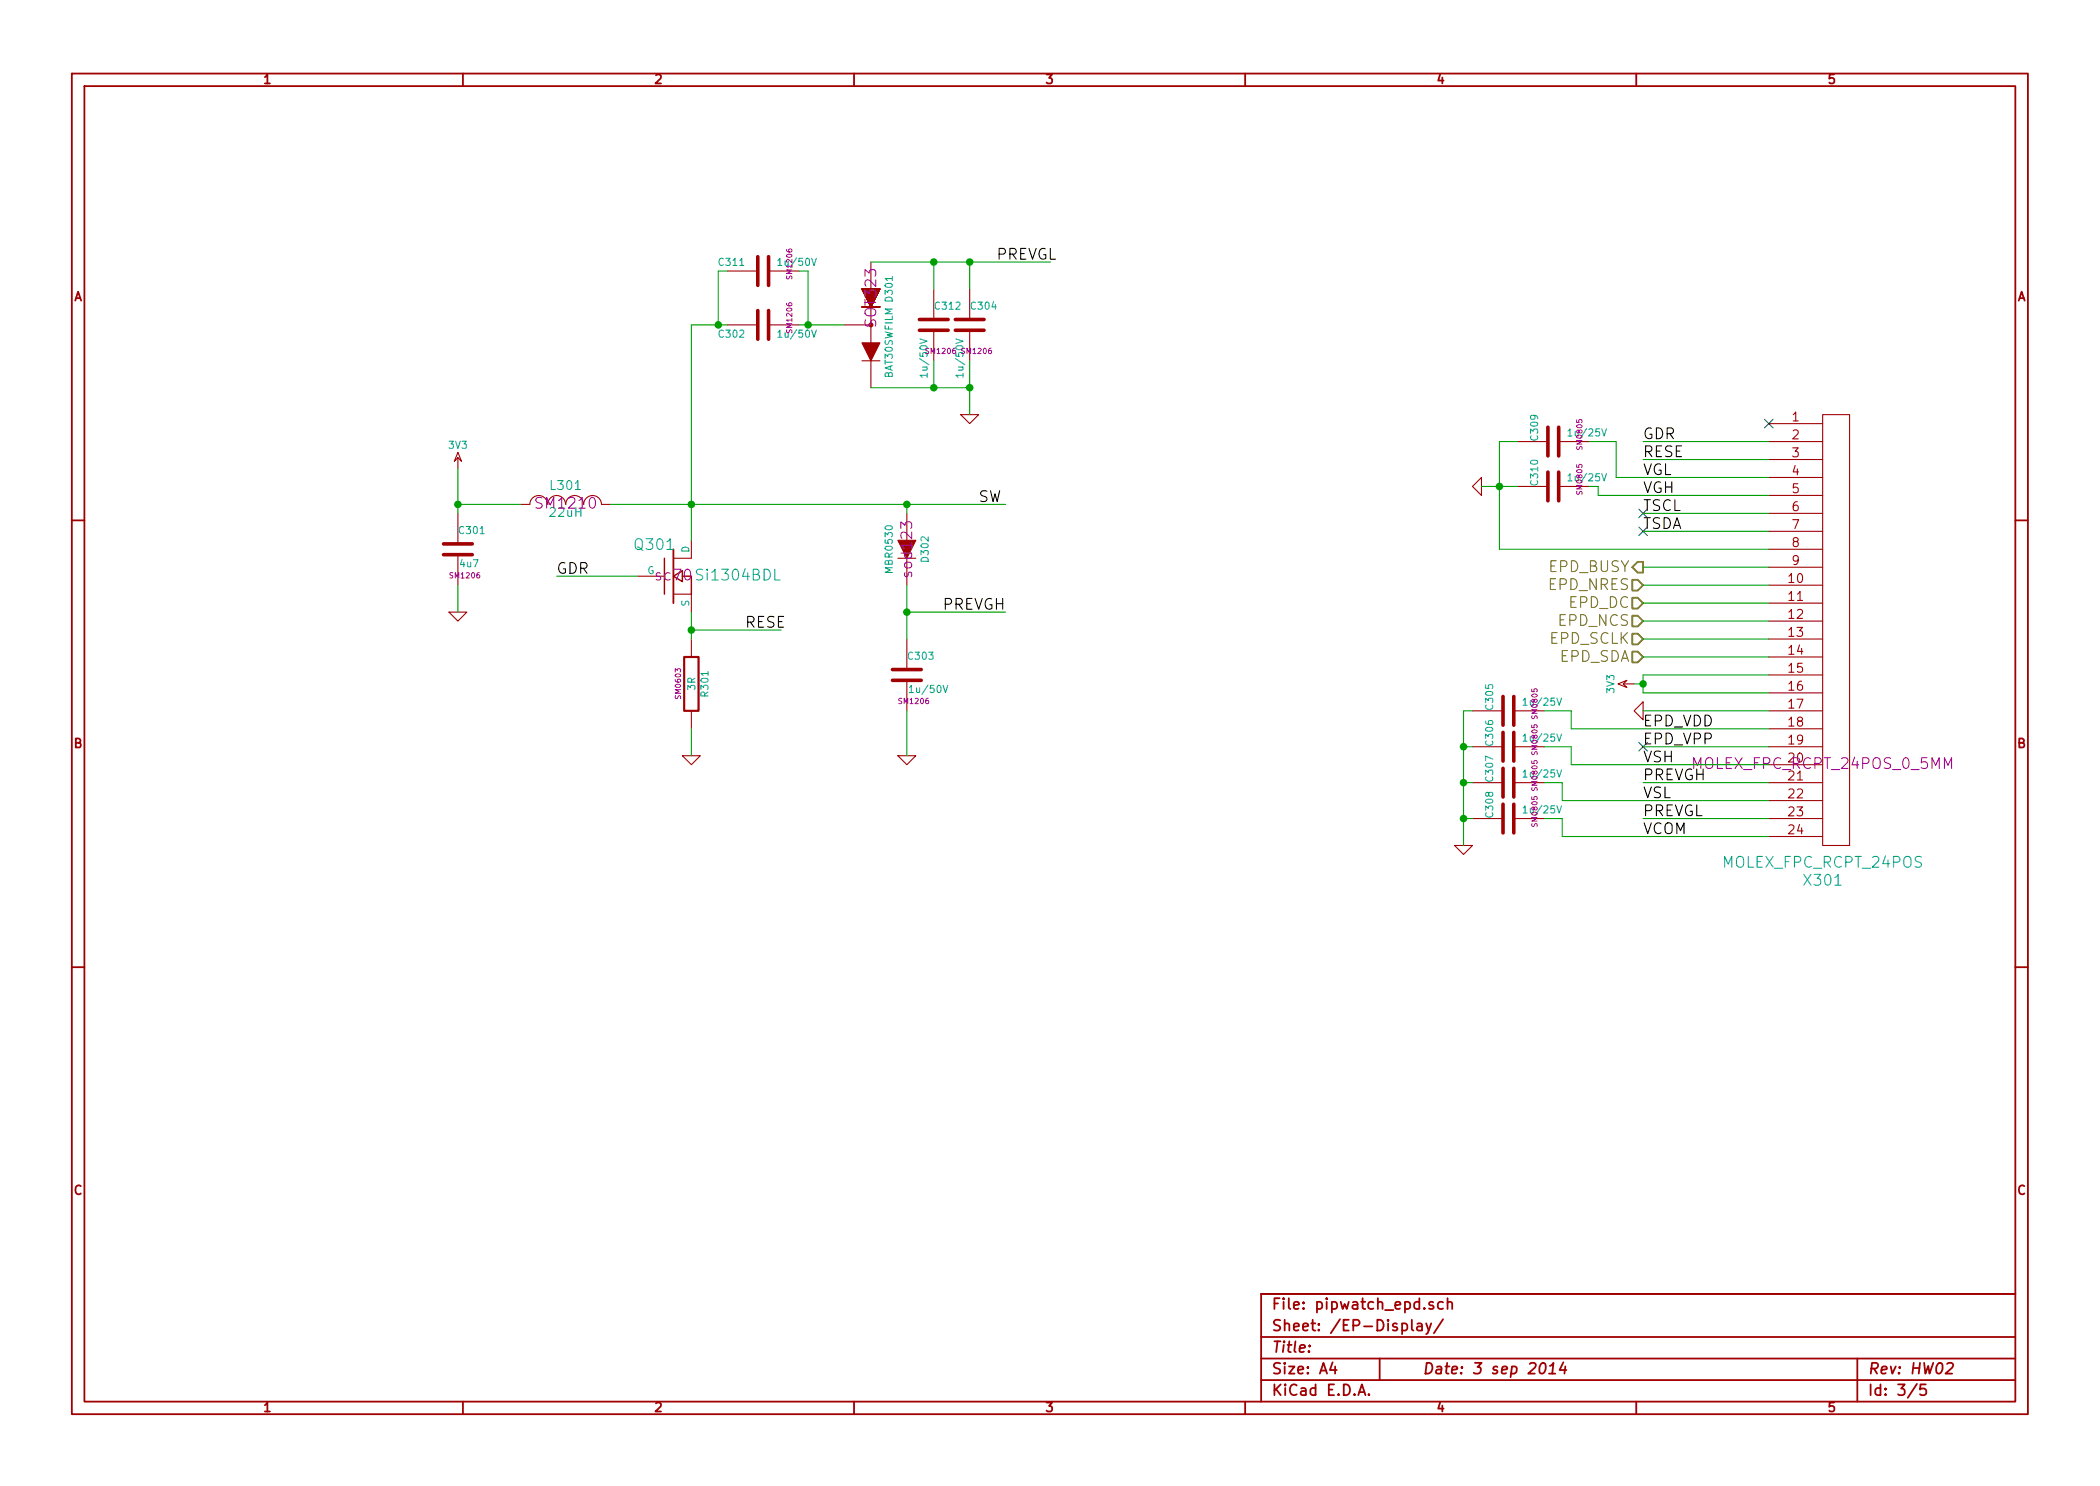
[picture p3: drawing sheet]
EESchema Schematic File Version 2
LIBS:power
LIBS:device
LIBS:transistors
LIBS:conn
LIBS:linear
LIBS:regul
LIBS:74xx
LIBS:cmos4000
LIBS:adc-dac
LIBS:memory
LIBS:xilinx
LIBS:special
LIBS:microcontrollers
LIBS:dsp
LIBS:microchip
LIBS:analog_switches
LIBS:motorola
LIBS:texas
LIBS:intel
LIBS:audio
LIBS:interface
LIBS:digital-audio
LIBS:philips
LIBS:display
LIBS:cypress
LIBS:siliconi
LIBS:opto
LIBS:atmel
LIBS:contrib
LIBS:valves
LIBS:74xgxx
LIBS:ac-dc
LIBS:brooktre
LIBS:cmos_ieee
LIBS:dc-dc
LIBS:elec-unifil
LIBS:Epcos-MKT
LIBS:ftdi
LIBS:gennum
LIBS:graphic
LIBS:hc11
LIBS:logo
LIBS:microchip1
LIBS:microchip_pic10mcu
LIBS:microchip_pic12mcu
LIBS:microchip_pic16mcu
LIBS:msp430
LIBS:nxp_armmcu
LIBS:powerint
LIBS:pspice
LIBS:references
LIBS:relays
LIBS:rfcom
LIBS:sensors
LIBS:stm8
LIBS:stm32
LIBS:supertex
LIBS:transf
LIBS:ttl_ieee
LIBS:video
LIBS:w_analog
LIBS:w_connectors
LIBS:w_device
LIBS:w_logic
LIBS:w_memory
LIBS:w_microcontrollers
LIBS:w_opto
LIBS:w_power
LIBS:w_relay
LIBS:w_rtx
LIBS:w_transistor
LIBS:w_vacuum
LIBS:stm32-extra
LIBS:open-project
LIBS:misc_pip
LIBS:misc_epd
LIBS:pipwatch_zero-cache
EELAYER 27 0
EELAYER END
$Descr A4 11693 8268
encoding utf-8
Sheet 3 5
Title ""
Date "3 sep 2014"
Rev "HW02"
Comp ""
Comment1 ""
Comment2 ""
Comment3 ""
Comment4 ""
$EndDescr
$Comp
L MOLEX_FPC_RCPT_24POS X301
U 1 1
P 10150 4250
F 0 "X301" H 10150 3600 60  0000 C CNN
F 1 "MOLEX_FPC_RCPT_24POS" H 10150 3700 60  0000 C CNN
F 2 "MOLEX_FPC_RCPT_24POS_0_5MM" H 10150 4250 60  0000 C CNN
F 3 "~" H 10150 4250 60  0000 C CNN
	1    10150 4250
	1    0    0    -1  
$EndComp
Text Label 9150 2450 0    60   ~ 0
GDR
Text Label 9150 2550 0    60   ~ 0
RESE
$Comp
L C C309
U 1 1
P 8650 2450
F 0 "C309" H 8650 2550 40  0000 L CNN
F 1 "1u/25V" V 8700 2150 40  0000 L CNN
F 2 "SM0805" H 8688 2300 30  0000 C CNN
F 3 "~" H 8650 2450 60  0000 C CNN
	1    8650 2450
	0    -1   -1   0   
$EndComp
$Comp
L C C310
U 1 1
P 8650 2700
F 0 "C310" H 8650 2800 40  0000 L CNN
F 1 "1u/25V" V 8700 2400 40  0000 L CNN
F 2 "SM0805" H 8688 2550 30  0000 C CNN
F 3 "~" H 8650 2700 60  0000 C CNN
	1    8650 2700
	0    -1   -1   0   
$EndComp
Text Label 9150 2650 0    60   ~ 0
VGL
Text Label 9150 2750 0    60   ~ 0
VGH
Text Label 9150 2850 0    60   ~ 0
TSCL
Text Label 9150 2950 0    60   ~ 0
TSDA
Text HLabel 9150 3150 0    60   Output ~ 0
EPD_BUSY
Text HLabel 9150 3250 0    60   Input ~ 0
EPD_NRES
Text HLabel 9150 3350 0    60   Input ~ 0
EPD_DC
Text HLabel 9150 3450 0    60   Input ~ 0
EPD_NCS
Text HLabel 9150 3550 0    60   Input ~ 0
EPD_SCLK
Text HLabel 9150 3650 0    60   Input ~ 0
EPD_SDA
$Comp
L 3V3 #PWR09
U 1 1
P 9100 3800
F 0 "#PWR09" H 9100 3900 40  0001 C CNN
F 1 "3V3" H 9100 3925 40  0000 C CNN
F 2 "" H 9100 3800 60  0000 C CNN
F 3 "" H 9100 3800 60  0000 C CNN
	1    9100 3800
	0    -1   -1   0   
$EndComp
$Comp
L GND #PWR010
U 1 1
P 8250 2700
F 0 "#PWR010" H 8250 2700 30  0001 C CNN
F 1 "GND" H 8250 2630 30  0001 C CNN
F 2 "" H 8250 2700 60  0000 C CNN
F 3 "" H 8250 2700 60  0000 C CNN
	1    8250 2700
	0    1    1    0   
$EndComp
$Comp
L GND #PWR011
U 1 1
P 9150 3950
F 0 "#PWR011" H 9150 3950 30  0001 C CNN
F 1 "GND" H 9150 3880 30  0001 C CNN
F 2 "" H 9150 3950 60  0000 C CNN
F 3 "" H 9150 3950 60  0000 C CNN
	1    9150 3950
	0    1    1    0   
$EndComp
$Comp
L C C305
U 1 1
P 8400 3950
F 0 "C305" H 8400 4050 40  0000 L CNN
F 1 "1u/25V" V 8450 3650 40  0000 L CNN
F 2 "SM0805" H 8438 3800 30  0000 C CNN
F 3 "~" H 8400 3950 60  0000 C CNN
	1    8400 3950
	0    -1   -1   0   
$EndComp
$Comp
L C C306
U 1 1
P 8400 4150
F 0 "C306" H 8400 4250 40  0000 L CNN
F 1 "1u/25V" V 8450 3850 40  0000 L CNN
F 2 "SM0805" H 8438 4000 30  0000 C CNN
F 3 "~" H 8400 4150 60  0000 C CNN
	1    8400 4150
	0    -1   -1   0   
$EndComp
$Comp
L C C307
U 1 1
P 8400 4350
F 0 "C307" H 8400 4450 40  0000 L CNN
F 1 "1u/25V" V 8450 4050 40  0000 L CNN
F 2 "SM0805" H 8438 4200 30  0000 C CNN
F 3 "~" H 8400 4350 60  0000 C CNN
	1    8400 4350
	0    -1   -1   0   
$EndComp
$Comp
L C C308
U 1 1
P 8400 4550
F 0 "C308" H 8400 4650 40  0000 L CNN
F 1 "1u/25V" V 8450 4250 40  0000 L CNN
F 2 "SM0805" H 8438 4400 30  0000 C CNN
F 3 "~" H 8400 4550 60  0000 C CNN
	1    8400 4550
	0    -1   -1   0   
$EndComp
NoConn ~ 9850 2350
NoConn ~ 9150 2850
NoConn ~ 9150 2950
Text Label 9150 4150 0    60   ~ 0
EPD_VPP
NoConn ~ 9150 4150
Text Label 9150 4250 0    60   ~ 0
VSH
Text Label 9150 4050 0    60   ~ 0
EPD_VDD
Text Label 9150 4350 0    60   ~ 0
PREVGH
Text Label 9150 4450 0    60   ~ 0
VSL
Text Label 9150 4550 0    60   ~ 0
PREVGL
Text Label 9150 4650 0    60   ~ 0
VCOM
$Comp
L GND #PWR012
U 1 1
P 8150 4700
F 0 "#PWR012" H 8150 4700 30  0001 C CNN
F 1 "GND" H 8150 4630 30  0001 C CNN
F 2 "" H 8150 4700 60  0000 C CNN
F 3 "" H 8150 4700 60  0000 C CNN
	1    8150 4700
	1    0    0    -1  
$EndComp
$Comp
L INDUCTOR_SMALL L301
U 1 1
P 3150 2800
F 0 "L301" H 3150 2900 50  0000 C CNN
F 1 "22uH" H 3150 2750 50  0000 C CNN
F 2 "SM1210" H 3150 2800 60  0000 C CNN
F 3 "~" H 3150 2800 60  0000 C CNN
	1    3150 2800
	1    0    0    -1  
$EndComp
$Comp
L MOSFET_N_SC70_1G_2D_3S Q301
U 1 1
P 3750 3200
F 0 "Q301" H 3760 3370 60  0000 R CNN
F 1 "Si1304BDL" H 4350 3200 60  0000 R CNN
F 2 "sc70" H 3750 3200 60  0000 C CNN
F 3 "~" H 3750 3200 60  0000 C CNN
	1    3750 3200
	1    0    0    -1  
$EndComp
Text Label 3100 3200 0    60   ~ 0
GDR
$Comp
L R R301
U 1 1
P 3850 3800
F 0 "R301" V 3930 3800 40  0000 C CNN
F 1 "3R" V 3857 3801 40  0000 C CNN
F 2 "SM0603" V 3780 3800 30  0000 C CNN
F 3 "~" H 3850 3800 30  0000 C CNN
	1    3850 3800
	1    0    0    -1  
$EndComp
$Comp
L GND #PWR013
U 1 1
P 3850 4200
F 0 "#PWR013" H 3850 4200 30  0001 C CNN
F 1 "GND" H 3850 4130 30  0001 C CNN
F 2 "" H 3850 4200 60  0000 C CNN
F 3 "" H 3850 4200 60  0000 C CNN
	1    3850 4200
	1    0    0    -1  
$EndComp
Text Label 4150 3500 0    60   ~ 0
RESE
$Comp
L C C301
U 1 1
P 2550 3050
F 0 "C301" H 2550 3150 40  0000 L CNN
F 1 "4u7" H 2556 2965 40  0000 L CNN
F 2 "SM1206" H 2588 2900 30  0000 C CNN
F 3 "~" H 2550 3050 60  0000 C CNN
	1    2550 3050
	1    0    0    -1  
$EndComp
$Comp
L GND #PWR014
U 1 1
P 2550 3400
F 0 "#PWR014" H 2550 3400 30  0001 C CNN
F 1 "GND" H 2550 3330 30  0001 C CNN
F 2 "" H 2550 3400 60  0000 C CNN
F 3 "" H 2550 3400 60  0000 C CNN
	1    2550 3400
	1    0    0    -1  
$EndComp
$Comp
L 3V3 #PWR015
U 1 1
P 2550 2600
F 0 "#PWR015" H 2550 2700 40  0001 C CNN
F 1 "3V3" H 2550 2725 40  0000 C CNN
F 2 "" H 2550 2600 60  0000 C CNN
F 3 "" H 2550 2600 60  0000 C CNN
	1    2550 2600
	1    0    0    -1  
$EndComp
$Comp
L DIODE D302
U 1 1
P 5050 3050
F 0 "D302" H 5050 3150 40  0000 C CNN
F 1 "MBR0530" H 5050 2950 40  0000 C CNN
F 2 "sod123" H 5050 3050 60  0000 C CNN
F 3 "~" H 5050 3050 60  0000 C CNN
	1    5050 3050
	0    1    1    0   
$EndComp
$Comp
L C C303
U 1 1
P 5050 3750
F 0 "C303" H 5050 3850 40  0000 L CNN
F 1 "1u/50V" H 5056 3665 40  0000 L CNN
F 2 "SM1206" H 5088 3600 30  0000 C CNN
F 3 "~" H 5050 3750 60  0000 C CNN
	1    5050 3750
	1    0    0    -1  
$EndComp
$Comp
L GND #PWR016
U 1 1
P 5050 4200
F 0 "#PWR016" H 5050 4200 30  0001 C CNN
F 1 "GND" H 5050 4130 30  0001 C CNN
F 2 "" H 5050 4200 60  0000 C CNN
F 3 "" H 5050 4200 60  0000 C CNN
	1    5050 4200
	1    0    0    -1  
$EndComp
Text Label 5250 3400 0    60   ~ 0
PREVGH
Text Label 5450 2800 0    60   ~ 0
SW
$Comp
L C C302
U 1 1
P 4250 1800
F 0 "C302" V 4200 1900 40  0000 L CNN
F 1 "1u/50V" V 4200 1500 40  0000 L CNN
F 2 "SM1206" H 4288 1650 30  0000 C CNN
F 3 "~" H 4250 1800 60  0000 C CNN
	1    4250 1800
	0    -1   -1   0   
$EndComp
$Comp
L DIODE-SW D301
U 1 1
P 4850 1650
F 0 "D301" H 4800 1750 40  0000 C CNN
F 1 "BAT30SWFILM" H 5100 1750 40  0000 C CNN
F 2 "SOT323" H 4850 1650 60  0000 C CNN
F 3 "~" H 4850 1650 60  0000 C CNN
	1    4850 1650
	0    1    1    0   
$EndComp
$Comp
L C C304
U 1 1
P 5400 1800
F 0 "C304" H 5400 1900 40  0000 L CNN
F 1 "1u/50V" V 5350 1500 40  0000 L CNN
F 2 "SM1206" H 5438 1650 30  0000 C CNN
F 3 "~" H 5400 1800 60  0000 C CNN
	1    5400 1800
	1    0    0    -1  
$EndComp
$Comp
L GND #PWR017
U 1 1
P 5400 2300
F 0 "#PWR017" H 5400 2300 30  0001 C CNN
F 1 "GND" H 5400 2230 30  0001 C CNN
F 2 "" H 5400 2300 60  0000 C CNN
F 3 "" H 5400 2300 60  0000 C CNN
	1    5400 2300
	1    0    0    -1  
$EndComp
Text Label 5550 1450 0    60   ~ 0
PREVGL
$Comp
L C C311
U 1 1
P 4250 1500
F 0 "C311" V 4300 1600 40  0000 L CNN
F 1 "1u/50V" V 4300 1200 40  0000 L CNN
F 2 "SM1206" H 4288 1350 30  0000 C CNN
F 3 "~" H 4250 1500 60  0000 C CNN
	1    4250 1500
	0    -1   -1   0   
$EndComp
Wire Wire Line
	9850 2450 9150 2450
Wire Wire Line
	9850 2550 9150 2550
Wire Wire Line
	8900 2750 9850 2750
Wire Wire Line
	9850 2850 9150 2850
Wire Wire Line
	9850 2950 9150 2950
Wire Wire Line
	8350 3050 9850 3050
Wire Wire Line
	9850 3150 9150 3150
Wire Wire Line
	9850 3250 9150 3250
Wire Wire Line
	9850 3350 9150 3350
Wire Wire Line
	9850 3450 9150 3450
Wire Wire Line
	9850 3550 9150 3550
Wire Wire Line
	9850 3650 9150 3650
Wire Wire Line
	9850 3750 9150 3750
Wire Wire Line
	9850 3850 9150 3850
Wire Wire Line
	9850 3950 9150 3950
Wire Wire Line
	8750 4050 9850 4050
Wire Wire Line
	9850 4150 9150 4150
Wire Wire Line
	8750 4250 9850 4250
Wire Wire Line
	9850 4350 9150 4350
Wire Wire Line
	8700 4450 9850 4450
Wire Wire Line
	9850 4550 9150 4550
Wire Wire Line
	8700 4650 9850 4650
Wire Wire Line
	9850 2650 9000 2650
Wire Wire Line
	9000 2650 9000 2450
Wire Wire Line
	9000 2450 8850 2450
Wire Wire Line
	8900 2750 8900 2700
Wire Wire Line
	8900 2700 8850 2700
Wire Wire Line
	8350 2450 8350 3050
Wire Wire Line
	8250 2700 8450 2700
Wire Wire Line
	8450 2450 8350 2450
Connection ~ 8350 2700
Wire Wire Line
	9150 3850 9150 3750
Wire Wire Line
	9100 3800 9150 3800
Connection ~ 9150 3800
Wire Wire Line
	8750 4050 8750 3950
Wire Wire Line
	8750 3950 8600 3950
Wire Wire Line
	8750 4250 8750 4150
Wire Wire Line
	8750 4150 8600 4150
Wire Wire Line
	8700 4450 8700 4350
Wire Wire Line
	8700 4350 8600 4350
Wire Wire Line
	8700 4650 8700 4550
Wire Wire Line
	8700 4550 8600 4550
Wire Wire Line
	8200 3950 8150 3950
Wire Wire Line
	8150 3950 8150 4700
Wire Wire Line
	8150 4150 8200 4150
Wire Wire Line
	8150 4350 8200 4350
Connection ~ 8150 4150
Wire Wire Line
	8150 4550 8200 4550
Connection ~ 8150 4350
Connection ~ 8150 4550
Wire Wire Line
	3400 2800 5600 2800
Wire Wire Line
	3850 1800 3850 3000
Wire Wire Line
	3550 3200 3100 3200
Wire Wire Line
	3850 3400 3850 3550
Wire Wire Line
	3850 4050 3850 4200
Wire Wire Line
	3850 3500 4350 3500
Connection ~ 3850 3500
Wire Wire Line
	2900 2800 2550 2800
Wire Wire Line
	2550 2600 2550 2850
Wire Wire Line
	2550 3250 2550 3400
Connection ~ 2550 2800
Wire Wire Line
	5050 2800 5050 2850
Connection ~ 3850 2800
Wire Wire Line
	5050 3250 5050 3550
Wire Wire Line
	5050 3950 5050 4200
Wire Wire Line
	5050 3400 5600 3400
Connection ~ 5050 3400
Connection ~ 5050 2800
Wire Wire Line
	4050 1800 3850 1800
Wire Wire Line
	4450 1800 4700 1800
Wire Wire Line
	4850 1450 5850 1450
Wire Wire Line
	5400 1450 5400 1600
Wire Wire Line
	4850 2150 5400 2150
Wire Wire Line
	5400 2000 5400 2300
Connection ~ 5400 2150
Connection ~ 5400 1450
Wire Wire Line
	4050 1500 4000 1500
Wire Wire Line
	4000 1500 4000 1800
Connection ~ 4000 1800
Wire Wire Line
	4450 1500 4500 1500
Wire Wire Line
	4500 1500 4500 1800
Connection ~ 4500 1800
$Comp
L C C312
U 1 1
P 5200 1800
F 0 "C312" H 5200 1900 40  0000 L CNN
F 1 "1u/50V" V 5150 1500 40  0000 L CNN
F 2 "SM1206" H 5238 1650 30  0000 C CNN
F 3 "~" H 5200 1800 60  0000 C CNN
	1    5200 1800
	1    0    0    -1  
$EndComp
Wire Wire Line
	5200 1600 5200 1450
Connection ~ 5200 1450
Wire Wire Line
	5200 2000 5200 2150
Connection ~ 5200 2150
$EndSCHEMATC
